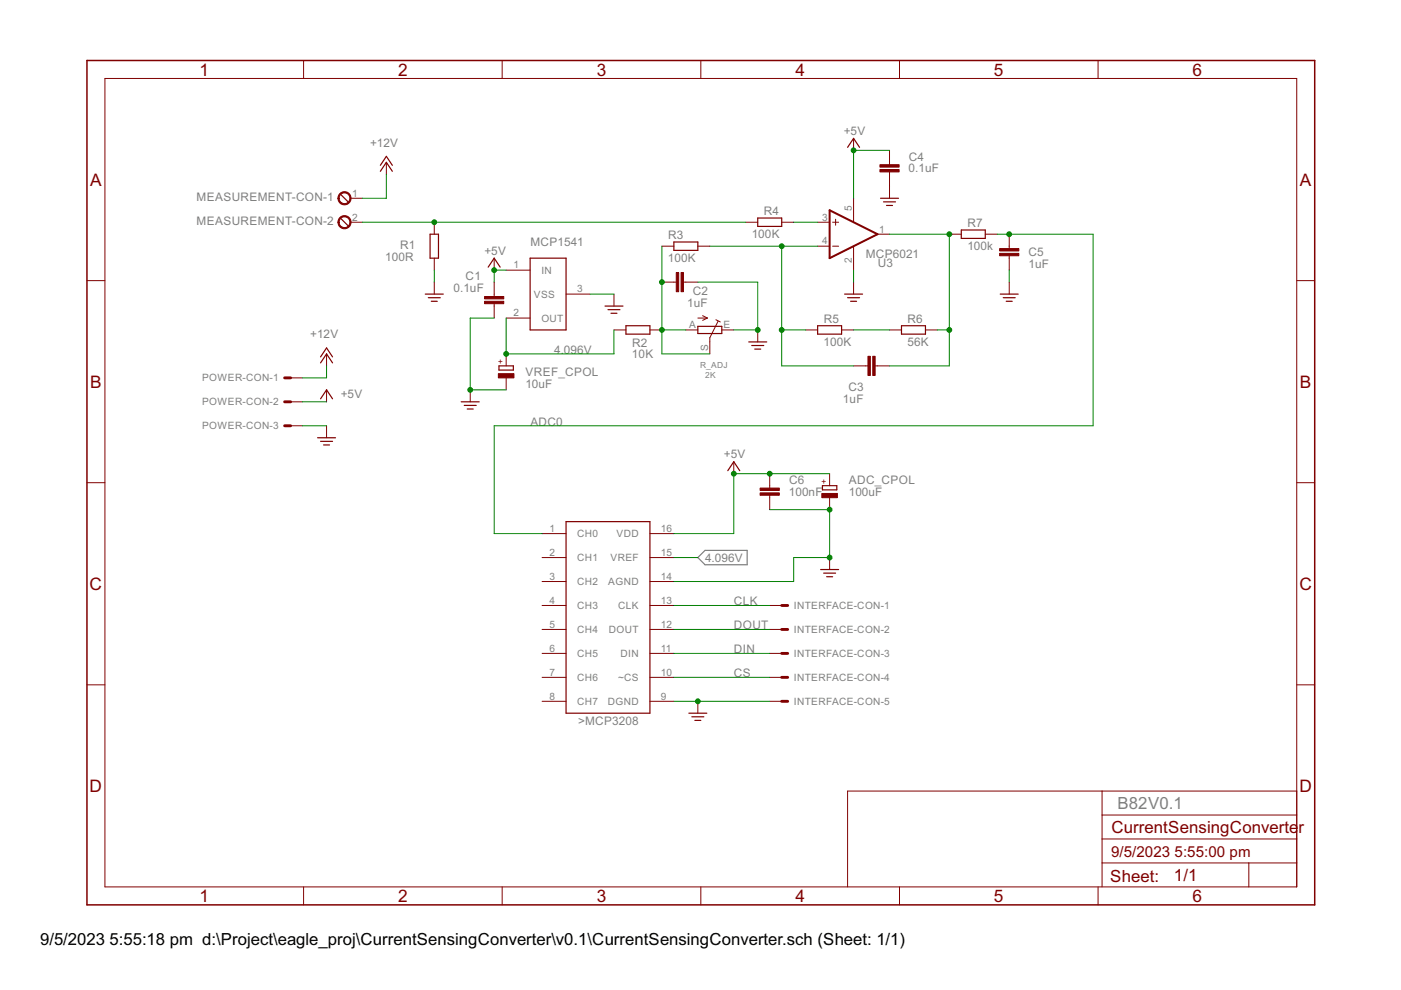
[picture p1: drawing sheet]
<svg xmlns="http://www.w3.org/2000/svg" width="297mm" height="210mm" viewBox="0 0 297 210" stroke-linecap="round" stroke-linejoin="round" font-family="sans-serif">
<path d="M148 118.2l1.5-1.5h8.9v3h-8.9z" fill="none" stroke="#808080" stroke-width=".25"/>
<g fill="none" stroke="#800000" stroke-width=".21">
<path d="M22.2 16.6h252.7v171.4h-252.7zM64.4 12.8v3.8M106.5 12.8v3.8M148.6 12.8v3.8M190.7 12.8v3.8M232.8 12.8v3.8M81.9 34.4v2.6M181 29.3v2.6M188.6 31.9v3M188.6 36.4v5.6M18.4 59.5h3.8M74.3 42h2.6"/>
<path d="M74.3 47.1h2.6M92.1 47.1v2.6M92.1 54.7v2.6M92.1 59.8v2.6M104.8 54.7v2.6M104.8 59.8v3.1M107.3 57.3h5.1M140.3 52.2h2.6M140.3 59.8h3.1M144.9 59.8h3.1M148 52.2h2.5M158.1 47.1h2.6"/>
<path d="M165.7 47.1h2.6M173.4 47.1h2.5M173.4 52.2h2.5M176.5 47.1h1.3M176.5 52.2h1.3M177.2 46.5v1.3M181 42v5.1M181 52.2v5.1M181 59.8v2.6M186.1 49.7h2.5M201.3 49.7h2.5M208.9 49.7h2.5"/>
<path d="M214 49.7v3M214 54.2v3.1M214 59.8v2.6M274.9 59.5h3.8M69.2 75v2.6M104.8 64.4v3M107.3 67.4h5.1M107.3 75v2.6M120 62.4h5.1M130.2 70h2.5M130.2 62.4v2.5M137.8 70h2.5"/>
<path d="M145.4 70h2.6M148 67.4h2M149 66.9l1 .5M150 67.4l-1 .5M151.8 67.8l.9 .5M152.3 68.1l-1.8 3.5v3.4M153 70h2.6M160.7 70v2.5M170.8 70h2.6M178.4 70h2.6M181 77.6h3M185.5 77.6h3.1"/>
<path d="M188.6 70h2.5M196.2 70h2.5M61.6 80.1h2.6M61.6 85.2h2.6M61.6 90.3h2.6M69.2 82.7v2.5M69.2 90.3v2.5M99.7 82.7v2.5M107.3 80.1v2.6M155.6 97.9v2.5M18.4 102.3h3.8M114.9 113.1h5.1"/>
<path d="M114.9 118.2h5.1M137.8 113.1h5.1M137.8 118.2h5.1M163.2 100.4v3.1M163.2 105v3.1M175.9 100.4v2.6M175.9 105.5v2.6M175.9 118.2v2.6M274.9 102.3h3.8M114.9 128.4h5.1M114.9 133.5h5.1M114.9 138.5h5.1"/>
<path d="M114.9 123.3h5.1M137.8 128.4h5.1M137.8 133.5h5.1M137.8 138.5h5.1M137.8 123.3h5.1M163.2 128.4h2.5M163.2 133.5h2.5M163.2 138.5h2.5M18.4 145.2h3.8M114.9 143.6h5.1M114.9 148.7h5.1M137.8 143.6h5.1"/>
<path d="M137.8 148.7h5.1M148 148.7v2.5M163.2 143.6h2.5M163.2 148.7h2.5M274.9 145.2h3.8M233.7 167.7v20.3M233.7 177.9h41.2M233.7 172.8h41.2M274.9 167.7h-95.2v20.3M64.4 188v3.9M106.5 188v3.9M148.6 188v3.9"/>
<path d="M190.7 188v3.9M232.8 188v3.9M233.7 183h41.2M264.8 183v5"/>
</g>
<path d="M18.4 12.8h260.3v179.1h-260.3z" fill="none" stroke="#800000" stroke-width=".32"/>
<path d="M60.3 80.1h1.3M60.3 85.2h1.3M60.3 90.3h1.3M165.7 128.4h1.3M165.7 133.5h1.3M165.7 138.5h1.3M165.7 143.6h1.3M165.7 148.7h1.3" fill="none" stroke="#800000" stroke-width=".61"/>
<g fill="none" stroke="#800000" stroke-width=".25">
<path d="M80.6 36.3l1.3-1.9 1.3 1.9M80.6 35.1l1.3-2 1.3 2M179.7 31.2l1.3-1.9 1.2 1.9M72.3 41.3l1.5 1.5M72.3 46.4l1.5 1.5M91.2 49.7h1.8v5h-1.8zM103.5 56.6l1.3-1.9 1.2 1.9M112.4 54.7h7.6v15.3h-7.6zM142.9 51.3h5.1v1.8h-5.1zM160.7 46.2h5v1.8h-5zM186.7 42h3.8M187.3 42.8h2.6"/>
<path d="M188 43.6h1.2M203.8 48.8h5.1v1.7h-5.1zM68 76.9l1.2-1.9 1.3 1.9M68 75.7l1.2-1.9 1.3 1.9M90.2 62.4h3.8M90.8 63.1h2.5M91.4 63.9h1.3M105.8 77.6h3v.9h-3zM128.3 64.9h3.8M128.9 65.7h2.5M129.5 66.4h1.3M132.7 69.1h5.1v1.7h-5.1z"/>
<path d="M148 69.2h5v1.5h-5zM158.7 72.5h3.9M159.4 73.3h2.5M160 74h1.3M173.4 69.1h5v1.7h-5zM179.1 62.4h3.8M179.7 63.1h2.5M180.3 63.9h1.3M191.1 69.1h5.1v1.7h-5.1zM212.1 62.4h3.8M212.7 63.1h2.5M213.3 63.9h1.3"/>
<path d="M67.3 92.8h3.8M68 84.6l1.2-1.9 1.3 1.9M68 93.6h2.5M68.6 94.3h1.3M97.8 85.2h3.8M98.4 86h2.6M99.1 86.7h1.2M154.3 99.8l1.3-1.9 1.2 1.9M120 110.6h17.8v40.6h-17.8zM174.4 103h3v.9h-3zM174 120.8h3.8M174.6 121.5h2.6"/>
<path d="M175.3 122.3h1.2M146 151.2h3.9M146.7 152h2.5M147.3 152.7h1.3"/>
</g>
<g fill="#800000" stroke="#800000" stroke-width=".21">
<path d="M72 41.1a1.4 1.4 0 0 1 2.2 .2 1.4 1.4 0 0 1-.8 2.1 1.4 1.4 0 0 1-1.8-1.4h.3a1.14 1.14 0 0 1 1.7-.9 1.14 1.14 0 0 1 .1 1.9 1.14 1.14 0 0 1-1.8-.7v-.3h-.3z" fill-rule="evenodd"/>
<path d="M72 46.2a1.4 1.4 0 0 1 2.2 .2 1.4 1.4 0 0 1-.8 2 1.4 1.4 0 0 1-1.8-1.3h.3a1.14 1.14 0 0 1 1.7-.9 1.14 1.14 0 0 1 .1 1.9 1.14 1.14 0 0 1-1.8-.7v-.3h-.3z" fill-rule="evenodd"/>
</g>
<path d="M175.9 44.6l10.2 5.1-10.2 5z" fill="none" stroke="#800000" stroke-width=".42"/>
<g fill="#800000" stroke="#800000" stroke-width=".21">
<path d="M185 75.5h.5v4.1h-.5z"/>
<path d="M184 75.5h.5v4.1h-.5z"/>
<path d="M186.6 35.9h4v.5h-4z"/>
<path d="M186.6 34.9h4v.5h-4z"/>
<path d="M211.9 53.7h4.1v.5h-4.1z"/>
<path d="M211.9 52.7h4.1v.5h-4.1z"/>
<path d="M144.4 57.8h.5v4h-.5z"/>
<path d="M143.4 57.8h.5v4h-.5z"/>
<path d="M105.7 79.2h3.3v.9h-3.3z"/>
<path d="M102.7 63.9h4.1v.5h-4.1z"/>
<path d="M102.7 62.9h4.1v.5h-4.1z"/>
<path d="M161.2 104.5h4v.5h-4z"/>
<path d="M161.2 103.5h4v.5h-4z"/>
<path d="M174.2 104.6h3.3v.9h-3.3z"/>
</g>
<g fill="none" stroke="#008000" stroke-width=".21">
<path d="M81.9 37v5h-5M188.6 31.9h-7.6v10.1M76.9 47.1h81.2M92.1 57.3v2.5M107.3 57.3h-2.5v2.5M140.3 52.2v22.8h10.2M148 59.8h12.7v10.2h-5.1M150.5 52.2h22.9M165.7 52.2v25.4h15.3M168.3 47.1h5.1M181 57.3v2.5M188.6 49.7h12.7v27.9h-12.7"/>
<path d="M211.4 49.7h20.4v40.6h-127v22.8h10.1M214 57.3v2.5M69.2 77.6v2.5h-5M104.8 67.4h-5.1v15.3h7.6M107.3 67.4v7.6h22.9v-5M125.1 62.4h5.1M140.3 70h5.1M165.7 70h5.1M181 70h7.6M198.7 70h2.6M64.2 85.2h5M64.2 90.3h5"/>
<path d="M142.9 118.2h5.1M163.2 108.1h12.7v10.1h-7.6v5.1h-25.4M175.9 100.4h-20.3v12.7h-12.7M142.9 128.4h20.3M142.9 133.5h20.3M142.9 138.5h20.3M142.9 148.7h20.3M142.9 143.6h20.3"/>
</g>
<g fill="#008000" stroke="#008000" stroke-width=".21">
<circle cx="181" cy="31.9" r=".51"/>
<circle cx="104.8" cy="57.3" r=".51"/>
<circle cx="163.2" cy="100.4" r=".51"/>
<circle cx="155.6" cy="100.4" r=".51"/>
<circle cx="160.7" cy="70" r=".51"/>
<circle cx="99.7" cy="82.7" r=".51"/>
<circle cx="148" cy="148.7" r=".51"/>
<circle cx="175.9" cy="118.2" r=".51"/>
<circle cx="175.9" cy="108.1" r=".51"/>
<circle cx="165.7" cy="70" r=".51"/>
<circle cx="165.7" cy="52.2" r=".51"/>
<circle cx="201.3" cy="70" r=".51"/>
<circle cx="201.3" cy="49.7" r=".51"/>
<circle cx="214" cy="49.7" r=".51"/>
<circle cx="92.1" cy="47.1" r=".51"/>
<circle cx="140.3" cy="59.8" r=".51"/>
<circle cx="140.3" cy="70" r=".51"/>
<circle cx="107.3" cy="75" r=".51"/>
</g>
<g font-size="4.1" fill="#800000">
<text x="42.3" y="16">1</text>
<text x="84.4" y="16">2</text>
<text x="126.5" y="16">3</text>
<text x="168.6" y="16">4</text>
<text x="210.7" y="16">5</text>
<text x="252.9" y="16">6</text>
<text x="19.1" y="39.4">A</text>
<text x="275.6" y="39.4">A</text>
<text x="19.1" y="82.2">B</text>
<text x="275.6" y="82.2">B</text>
<text x="19" y="125.1">C</text>
<text x="275.5" y="125.1">C</text>
<text x="19" y="167.9">D</text>
<text x="275.5" y="167.9">D</text>
<text x="42.3" y="191.2">1</text>
<text x="84.4" y="191.2">2</text>
<text x="126.5" y="191.2">3</text>
<text x="168.6" y="191.2">4</text>
<text x="210.7" y="191.2">5</text>
<text x="252.9" y="191.2">6</text>
</g>
<text font-size="4" fill="#808080" x="236.9" y="171.5">B82V0.1</text>
<g font-size="4" fill="#800000">
<text x="235.6" y="176.6">CurrentSensingConverte</text>
<text x="275.3" y="176.6">r</text>
<text x="235.4" y="186.9">Sheet:</text>
<text x="248.9" y="186.8">1/1</text>
</g>
<g font-size="4">
<text x="8.5" y="200.4">9/5/2023</text>
<text x="23.2" y="200.4">5:55:18 pm d:\Project\eagle_proj\CurrentSensingConverter\v0.1\CurrentSensingConverter.sch (Sheet: 1/1)</text>
</g>
<g font-size="3.6" fill="#800000">
<text x="235.6" y="181.7">9/5/2023</text>
<text x="249" y="181.7">5:55:00 pm</text>
</g>
<g font-size="2.8" fill="#808080">
<text x="178.9" y="28.6">+5V</text>
<text x="78.5" y="31.1">+12V</text>
<text x="192.7" y="34">C4</text>
<text x="192.6" y="36.6">0.1uF</text>
<text x="41.7" y="42.7">MEASUREMENT-CON-1</text>
<text x="41.7" y="47.7">MEASUREMENT-CON-2</text>
<text x="162" y="45.6">R4</text>
<text x="84.8" y="52.7">R1</text>
<text x="102.7" y="54">+5V</text>
<text x="112.4" y="52.2">MCP1541</text>
<text x="141.6" y="50.7">R3</text>
<text x="159.4" y="50.4">100K</text>
<text x="205.1" y="53">100k</text>
<text x="205.1" y="48.2">R7</text>
<text x="81.7" y="55.2">100R</text>
<text x="98.7" y="59.4">C1</text>
<text x="141.6" y="55.5">100K</text>
<text x="183.6" y="54.7">MCP6021</text>
<text x="186.1" y="56.6">U3</text>
<text x="218" y="56.9">1uF</text>
<text x="218.1" y="54.3">C5</text>
<text x="96.1" y="62">0.1uF</text>
<text x="145.7" y="65.1">1uF</text>
<text x="146.9" y="62.6">C2</text>
<text x="65.8" y="71.7">+12V</text>
<text x="174.7" y="68.5">R5</text>
<text x="192.4" y="68.5">R6</text>
<text x="117.5" y="75">4.096V</text>
<text x="134" y="75.8">10K</text>
<text x="134" y="73.5">R2</text>
<text x="174.6" y="73.3">100K</text>
<text x="192.4" y="73.3">56K</text>
<text x="111.4" y="82.3">10uF</text>
<text x="111.4" y="79.7">VREF_CPOL</text>
<text x="179.9" y="82.9">C3</text>
<text x="72.2" y="84.4">+5V</text>
<text x="178.7" y="85.5">1uF</text>
<text x="112.4" y="90.3">ADC0</text>
<text x="153.5" y="97.1">+5V</text>
<text x="167.3" y="105.1">100nF</text>
<text x="167.3" y="102.6">C6</text>
<text x="180" y="105.1">100uF</text>
<text x="180" y="102.6">ADC_CPOL</text>
<text x="149.5" y="119.1">4.096V</text>
<text x="155.6" y="128.4">CLK</text>
<text x="155.6" y="133.4">DOUT</text>
<text x="155.6" y="138.5">DIN</text>
<text x="155.6" y="143.6">CS</text>
<text x="122.6" y="153.8">&gt;MCP3208</text>
</g>
<g font-size="2.4" fill="#808080">
<text x="74.7" y="41.7">1</text>
<text x="74.7" y="46.8">2</text>
<text x="174.3" y="46.8">3</text>
<text x="180.6" y="44.8" transform="rotate(-90 180.6 44.8)">5</text>
<text x="174.3" y="51.8">4</text>
<text x="186.4" y="49.3">1</text>
<text x="108.9" y="56.9">1</text>
<text x="114.8" y="58">IN</text>
<text x="180.6" y="55.7" transform="rotate(-90 180.6 55.7)">2</text>
<text x="113.2" y="63.1">VSS</text>
<text x="122.4" y="62">3</text>
<text x="108.9" y="67.1">2</text>
<text x="114.8" y="68.2">OUT</text>
<text x="146.1" y="69.6">A</text>
<text x="153.4" y="69.6">E</text>
<text x="150.1" y="74.3" transform="rotate(-90 150.1 74.3)">S</text>
<text x="42.9" y="80.9">POWER-CON-1</text>
<text x="42.9" y="86">POWER-CON-2</text>
<text x="42.9" y="91">POWER-CON-3</text>
<text x="116.5" y="112.8">1</text>
<text x="122.4" y="113.9">CH0</text>
<text x="130.7" y="113.9">VDD</text>
<text x="140.1" y="112.8">16</text>
<text x="116.5" y="117.9">2</text>
<text x="122.4" y="119">CH1</text>
<text x="129.5" y="119">VREF</text>
<text x="140.1" y="117.9">15</text>
<text x="116.5" y="122.9">3</text>
<text x="122.4" y="124.1">CH2</text>
<text x="129" y="124.1">AGND</text>
<text x="140.1" y="122.9">14</text>
<text x="116.5" y="128">4</text>
<text x="122.4" y="129.1">CH3</text>
<text x="131.1" y="129.1">CLK</text>
<text x="140.1" y="128">13</text>
<text x="168.3" y="129.1">INTERFACE-CON-1</text>
<text x="116.5" y="133.1">5</text>
<text x="122.4" y="134.2">CH4</text>
<text x="129.1" y="134.2">DOUT</text>
<text x="140.1" y="133.1">12</text>
<text x="168.3" y="134.2">INTERFACE-CON-2</text>
<text x="116.5" y="138.2">6</text>
<text x="116.5" y="143.3">7</text>
<text x="122.4" y="139.3">CH5</text>
<text x="131.6" y="139.3">DIN</text>
<text x="140.1" y="143.3">10</text>
<text x="140.1" y="138.2">11</text>
<text x="168.3" y="139.3">INTERFACE-CON-3</text>
<text x="116.5" y="148.3">8</text>
<text x="122.4" y="144.4">CH6</text>
<text x="122.4" y="149.4">CH7</text>
<text x="128.8" y="149.4">DGND</text>
<text x="131.1" y="144.4">~CS</text>
<text x="140.1" y="148.3">9</text>
<text x="168.3" y="144.4">INTERFACE-CON-4</text>
<text x="168.3" y="149.4">INTERFACE-CON-5</text>
</g>
<g font-size="2" fill="#800000">
<text x="106.7" y="77.2" transform="rotate(-90 106.7 77.2)">+</text>
<text x="175.3" y="102.6" transform="rotate(-90 175.3 102.6)">+</text>
</g>
<g font-size="2" fill="#808080">
<text x="148.4" y="78">R_ADJ</text>
<text x="149.5" y="80.1">2K</text>
</g>
</svg>
